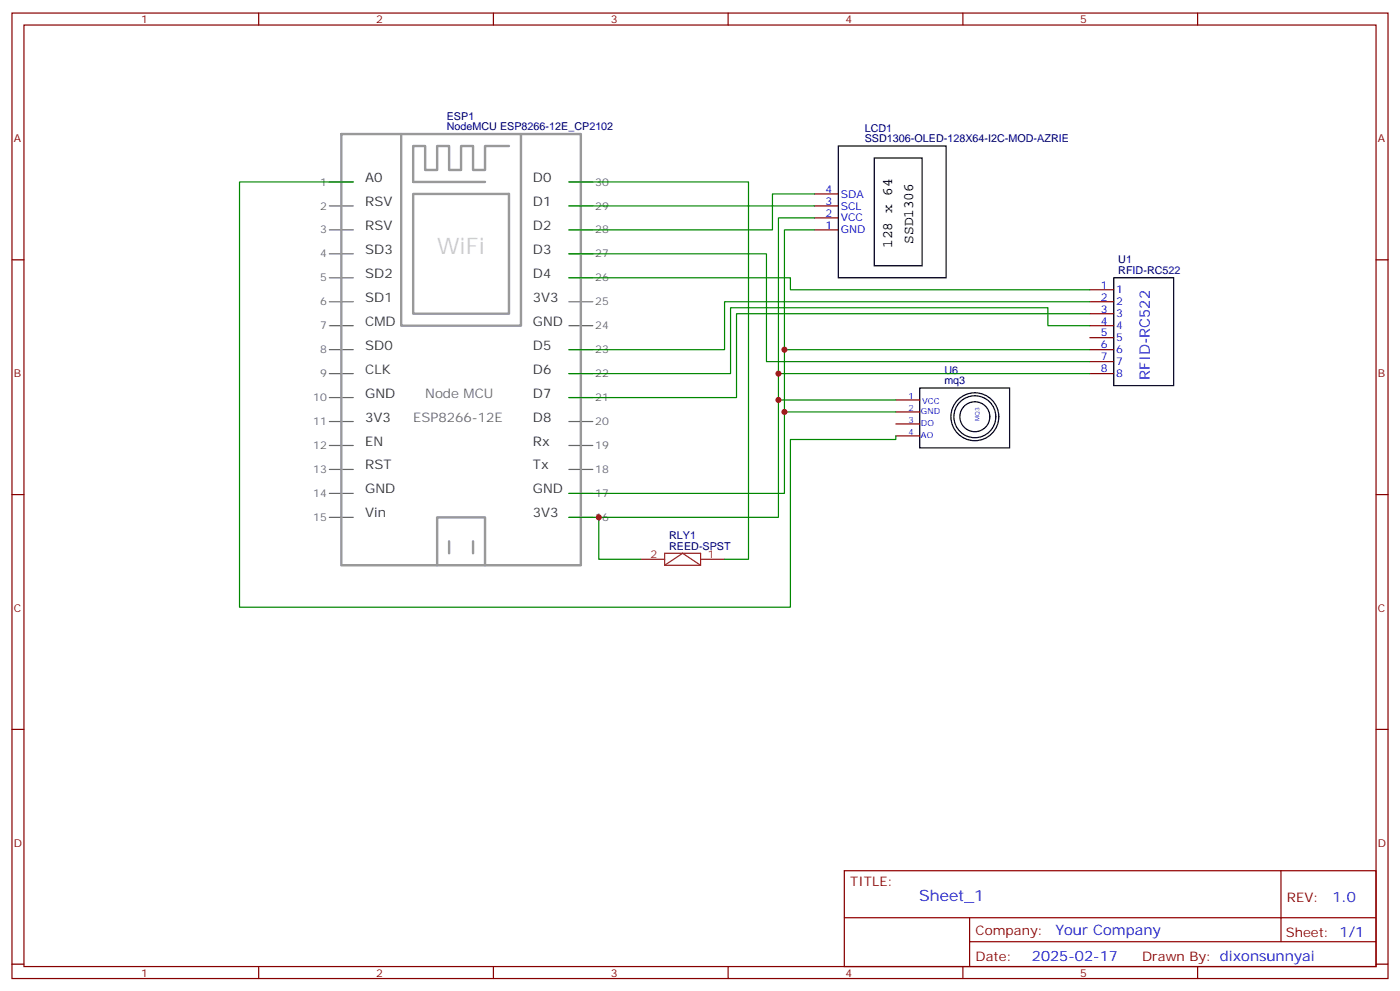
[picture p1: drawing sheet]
<svg xmlns="http://www.w3.org/2000/svg" width="412mm" height="292mm" viewBox="0 0 412 292" stroke-linecap="round" stroke-linejoin="round" font-family="sans-serif">
<g fill="none" stroke="#870000" stroke-width=".35">
<path d="M3.5 3.8h405.4v284.4h-405.4zM7.1 7.4h398.2v277.3h-398.2zM76.2 3.8v3.6M145.3 3.8v3.6M214.5 3.8v3.6M283.6 3.8v3.6M352.8 3.8v3.6M239.9 57.1h7M3.5 76.5h3.6M239.9 67.7h7M239.9 64.2h7M239.9 60.6h7"/>
<path d="M405.3 76.5h3.6M321 85.3h7.1M321 88.9h7.1M321 92.4h7.1M321 95.9h7.1M321 99.4h7.1M263.9 117.8h7M321 103h7.1M321 106.5h7.1M321 110h7.1M263.9 121.3h7M263.9 124.8h7"/>
<path d="M263.9 128.4h7M3.5 145.7h3.6M405.3 145.7h3.6M3.5 214.8h3.6M405.3 214.8h3.6M248.7 256.4h156.6v28.3h-156.6zM377.3 256.5v20.8M248.7 270.3h156.5M285.6 277.3h119.6M285.6 270.3v14.1M3.5 284h3.6M76.2 284.7v3.5"/>
<path d="M145.3 284.7v3.5M214.5 284.7v3.5M283.6 284.7v3.5M352.8 284.7v3.5M405.3 284h3.6"/>
</g>
<g fill="none" stroke="#666" stroke-width=".35">
<path d="M97 53.6h7.1M167.6 53.6h7M97 60.6h7.1M97 67.7h7.1M97 74.8h7.1M167.6 60.6h7M167.6 67.7h7M167.6 74.8h7M97 81.8h7.1M97 88.9h7.1M97 95.9h7.1M167.6 81.8h7"/>
<path d="M167.6 88.9h7M167.6 95.9h7M97 103h7.1M97 110h7.1M97 117.1h7.1M167.6 103h7M167.6 110h7M167.6 117.1h7M97 124.1h7.1M97 131.2h7.1M97 138.3h7.1M167.6 124.1h7"/>
<path d="M167.6 131.2h7M167.6 138.3h7M97 145.3h7.1M97 152.4h7.1M167.6 145.3h7M167.6 152.4h7"/>
</g>
<path d="M100.5 39.5h70.6v127h-70.6zM118.2 39.5v56.4h35.3v-56.4M121.7 57.1h28.2v35.3h-28.2zM149.9 43h-7v7.1h-3.6v-7.1h-3.5v7.1h-3.5v-7.1h-3.5v7.1h-3.6v-7.1h-3.5v10.6h21.2M132.3 159.4v3.5M139.3 159.4v3.5M128.8 166.5v-14.1h14.1v14.1" fill="none" stroke="#999" stroke-width=".71"/>
<g fill="none" stroke="#000" stroke-width=".35">
<path d="M246.9 43h31.8v38.8h-31.8zM257.5 46.5h14.1v31.8h-14.1zM328.1 81.8h17.6v31.8h-17.6zM270.9 114.3h26.5v17.6h-26.5z"/>
<circle cx="287.2" cy="122.7" r="7.1"/>
<circle cx="287.2" cy="122.7" r="4.4"/>
<circle cx="287.2" cy="122.7" r="6.2"/>
</g>
<path d="M188.7 164.7h7.1M195.8 166.5v-3.6h10.6v3.6M195.8 166.5h10.6M195.8 166.5l5.3-3.6 5.3 3.6M206.4 164.7h7" fill="none" stroke="#8c2424" stroke-width=".35"/>
<g fill="none" stroke="#008700" stroke-width=".35">
<path d="M104.1 53.6h-33.5v125.2h162.2v-49.4h31.1v-1M167.6 53.6h52.9v111.1h-7.1M239.9 57.1h-12.4v10.6h-59.9M167.6 74.8h58.2v31.7h95.2M167.6 60.6h72.3M239.9 64.2h-10.6v88.2h-61.7M239.9 67.7h-8.8v77.6h-63.5M167.6 81.8h65.2v3.5h88.2M321 88.9h-107.6v14.1h-45.8M321 95.9h-12.3v-5.3h-93.5v19.4h-47.6M321 92.4h-104v24.7h-49.4M229.3 117.8h34.6"/>
<path d="M229.3 110h91.7M231.1 103h89.9M231.1 121.3h32.8M176.4 152.4v12.3h12.3"/>
</g>
<g fill="#c00">
<circle cx="229.3" cy="117.8" r=".88"/>
<circle cx="231.1" cy="121.3" r=".88"/>
<circle cx="229.3" cy="110" r=".88"/>
<circle cx="231.1" cy="103" r=".88"/>
<circle cx="176.4" cy="152.4" r=".88"/>
</g>
<text font-size="6.7" fill="#ccc" x="128.8" y="74.8">WiFi</text>
<text font-size="4.6" fill="#00f" x="270.8" y="265.5">Sheet_1</text>
<g font-size="4.2">
<text x="269" y="71.8" transform="rotate(-90 269 71.8)">SSD1306</text>
<text x="262.8" y="73" transform="rotate(-90 262.8 73)">128 x 64</text>
</g>
<g font-size="4.2" fill="#00f">
<text x="338.7" y="111.8" transform="rotate(-90 338.7 111.8)">RFID-RC522</text>
<text x="392.5" y="265.7">1.0</text>
<text x="310.9" y="275.3">Your Company</text>
<text x="304" y="283.1">2025-02-17</text>
</g>
<g font-size="3.9" fill="#333">
<text x="107.6" y="53.6">A0</text>
<text x="157" y="53.6">D0</text>
<text x="107.6" y="60.6">RSV</text>
<text x="157" y="60.6">D1</text>
<text x="107.6" y="67.7">RSV</text>
<text x="157" y="67.7">D2</text>
<text x="107.6" y="74.8">SD3</text>
<text x="157" y="74.8">D3</text>
<text x="107.6" y="81.8">SD2</text>
<text x="157" y="81.8">D4</text>
<text x="107.6" y="88.9">SD1</text>
<text x="157" y="88.9">3V3</text>
<text x="107.6" y="95.9">CMD</text>
<text x="157" y="95.9">GND</text>
<text x="107.6" y="103">SD0</text>
<text x="157" y="103">D5</text>
<text x="107.6" y="110">CLK</text>
<text x="157" y="110">D6</text>
<text x="107.6" y="117.1">GND</text>
<text x="157" y="117.1">D7</text>
<text x="107.6" y="124.1">3V3</text>
<text x="157" y="124.1">D8</text>
<text x="107.6" y="131.2">EN</text>
<text x="157" y="131.2">Rx</text>
<text x="107.6" y="138.3">RST</text>
<text x="157" y="138.3">Tx</text>
<text x="107.6" y="145.3">GND</text>
<text x="157" y="145.3">GND</text>
<text x="107.6" y="152.4">Vin</text>
<text x="157" y="152.4">3V3</text>
</g>
<g font-size="3.9" fill="#666">
<text x="125.2" y="117.1">Node MCU</text>
<text x="121.7" y="124.1">ESP8266-12E</text>
</g>
<g font-size="3.9" fill="#800">
<text x="250.5" y="261">TITLE:</text>
<text x="379.1" y="265.7">REV:</text>
<text x="287.4" y="275.2">Company:</text>
<text x="378.7" y="275.8">Sheet: 1/1</text>
<text x="287.4" y="282.9">Date:</text>
<text x="336.4" y="283">Drawn By: dixonsunnyai</text>
</g>
<g font-size="3.2" fill="#800">
<text x="41.6" y="6.8">1</text>
<text x="110.8" y="6.8">2</text>
<text x="179.9" y="6.8">3</text>
<text x="249.1" y="6.8">4</text>
<text x="318.2" y="6.8">5</text>
<text x="4.1" y="41.9">A</text>
<text x="405.9" y="41.9">A</text>
<text x="4.1" y="111.1">B</text>
<text x="405.9" y="111.1">B</text>
<text x="4.1" y="180.2">C</text>
<text x="405.9" y="180.2">C</text>
<text x="4.1" y="249.4">D</text>
<text x="405.9" y="249.4">D</text>
<text x="41.6" y="287.7">1</text>
<text x="110.8" y="287.7">2</text>
<text x="179.9" y="287.7">3</text>
<text x="249.1" y="287.7">4</text>
<text x="318.2" y="287.7">5</text>
</g>
<g font-size="3.2" fill="#000080">
<text x="131.6" y="35.2">ESP1</text>
<text x="131.6" y="38.4">NodeMCU ESP8266-12E_CP2102</text>
<text x="254.7" y="41.9">SSD1306-OLED-128X64-I2C-MOD-AZRIE</text>
<text x="254.7" y="38.8">LCD1</text>
<text x="329.4" y="77.5">U1</text>
<text x="329.4" y="80.6">RFID-RC522</text>
<text x="278.2" y="113.2">mq3</text>
<text x="278.2" y="110.1">U6</text>
<text x="197.1" y="161.9">REED-SPST</text>
<text x="197.1" y="158.8">RLY1</text>
</g>
<g font-size="3.2" fill="#666">
<text x="94.3" y="54.6">1</text>
<text x="175.3" y="54.6">30</text>
<text x="94.3" y="61.7">2</text>
<text x="175.3" y="61.7">29</text>
<text x="94.3" y="68.8">3</text>
<text x="175.3" y="68.8">28</text>
<text x="94.3" y="75.8">4</text>
<text x="175.3" y="75.8">27</text>
<text x="94.3" y="82.9">5</text>
<text x="175.3" y="82.9">26</text>
<text x="94.3" y="89.9">6</text>
<text x="175.3" y="89.9">25</text>
<text x="94.3" y="97">7</text>
<text x="175.3" y="97">24</text>
<text x="94.3" y="104">8</text>
<text x="175.3" y="104">23</text>
<text x="94.3" y="111.1">9</text>
<text x="175.3" y="111.1">22</text>
<text x="92.3" y="118.1">10</text>
<text x="175.3" y="118.1">21</text>
<text x="92.3" y="125.2">11</text>
<text x="175.3" y="125.2">20</text>
<text x="92.3" y="132.3">12</text>
<text x="175.3" y="132.3">19</text>
<text x="92.3" y="139.3">13</text>
<text x="175.3" y="139.3">18</text>
<text x="92.3" y="146.4">14</text>
<text x="175.3" y="146.4">17</text>
<text x="92.3" y="153.4">15</text>
<text x="175.3" y="153.4">16</text>
</g>
<g font-size="3.2" fill="#00f">
<text x="243.2" y="56.8">4</text>
<text x="247.6" y="58.2">SDA</text>
<text x="243.2" y="63.8">2</text>
<text x="243.2" y="60.3">3</text>
<text x="247.6" y="65.2">VCC</text>
<text x="247.6" y="61.7">SCL</text>
<text x="243.2" y="67.3">1</text>
<text x="247.6" y="68.8">GND</text>
<text x="324.3" y="85">1</text>
<text x="324.3" y="88.5">2</text>
<text x="328.8" y="86.4">1</text>
<text x="328.8" y="89.9">2</text>
<text x="324.3" y="92">3</text>
<text x="324.3" y="95.6">4</text>
<text x="328.8" y="93.5">3</text>
<text x="324.3" y="99.1">5</text>
<text x="328.8" y="97">4</text>
<text x="328.8" y="100.5">5</text>
<text x="324.3" y="102.6">6</text>
<text x="324.3" y="106.2">7</text>
<text x="328.8" y="104">6</text>
<text x="328.8" y="107.6">7</text>
<text x="324.3" y="109.7">8</text>
<text x="328.8" y="111.1">8</text>
</g>
<g font-size="3.2" fill="#8d2323">
<text x="191.7" y="164.4">2</text>
<text x="208.5" y="164.4">1</text>
</g>
<g font-size="2.5" fill="#00f">
<text x="267.6" y="117.4">1</text>
<text x="271.6" y="118.9">VCC</text>
<text x="267.6" y="121">2</text>
<text x="267.6" y="124.5">3</text>
<text x="271.3" y="122">GND</text>
<text x="271.3" y="125.6">DO</text>
<text x="267.6" y="128">4</text>
<text x="271.3" y="129.1">AO</text>
</g>
<text font-size="1.8" fill="#00f" x="288.5" y="123.9" transform="rotate(-90 288.5 123.9)">MQ3</text>
</svg>
